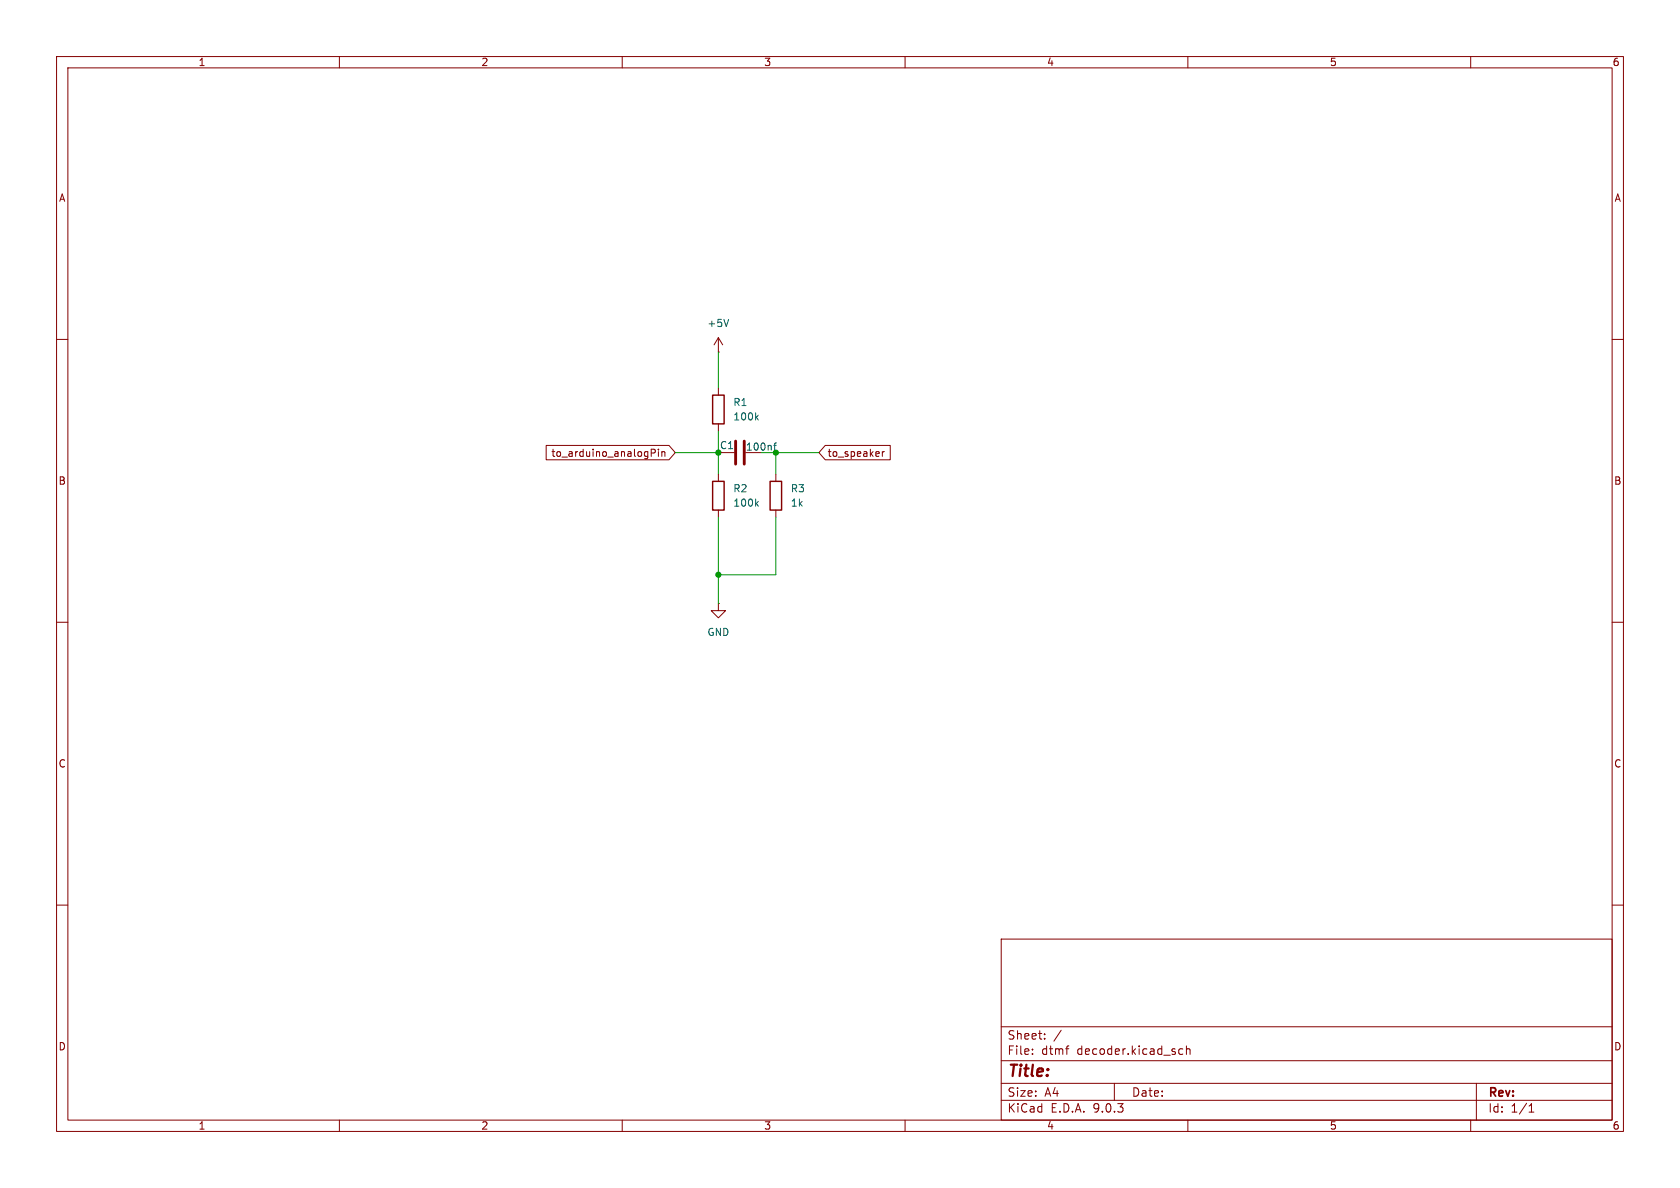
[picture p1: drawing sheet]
<svg xmlns="http://www.w3.org/2000/svg" width="297mm" height="210mm" viewBox="0 0 297 210" stroke-linecap="round" stroke-linejoin="round" font-family="sans-serif">
<g fill="none" stroke="#840000" stroke-width=".18">
<path d="M10 10h277v190h-277zM12 12h273v186h-273zM60 10v2M110 10v2M160 10v2M210 10v2M260 10v2M127 59.7v2.5M127 59.7l-.8 1.3M127 59.7l.8 1.3M10 60h2M96.6 78.7h21.7l1.1 1.3-1.1 1.3h-21.7z"/>
<path d="M116.4 79.4v.1M116.4 79.8v.9M117 80l.2-.2 .3 .1v.8M117 79.8v.9M127 62.2h.1M127 68.6v1.3M127 74.9v1.3M145.9 78.7h11.5v2.6h-11.5l-1.1-1.3zM156 79.8v.9M156.3 79.8l-.3 .3M285 60h2M115.1 80.1l.6-.1 .2-.2-.1-.3-.7-.1v1.3"/>
<path d="M127 80h2.8M127 83.8v1.3M127 90.2v1.2M137.2 83.8v1.3M137.2 90.2v1.2M10 110h2M127 106.7v1.3h1.3l-1.3 1.2-1.3-1.2h1.3M127 106.7h.1M285 110h2M10 160h2M177 166h108v32h-108zM285 160h2"/>
<path d="M60 198v2M110 198v2M160 198v2M177 194.5h108M177 191.5h108M177 187.5h108M177 181.5h108M182.5 186.3v.1M182.5 185.5v.1M184.7 183.6v.1M184.7 182.8v.1M187.6 182.1l-1.3 2"/>
<path d="M188.4 185.4h.6M188.8 184.9h.2M197 191.5v3M208.5 186.3l.2 .1 .4-.1M209.1 185.5l-.4-.1-.2 .1M209.7 185.5l.3-.1 .3 .1 .1 .9M209.7 184.9v1.5M210 198v2M260 198v2M261 191.5v6.5M270.3 196.6h.9M270.3 195.5l.4-.4v1.5"/>
</g>
<path d="M130 78v4M131.6 78v4" fill="none" stroke="#840000" stroke-width=".51"/>
<path d="M128.8 56.5l-.4 1.2M133.7 73.8l.4 .4M134.1 73.4l-.5 .5M136.8 78.7h.5M137.3 78.3l-.4 .2v1.1M133.7 89l.4 .5M134.1 88.6l-.5 .5" fill="none" stroke="#006464" stroke-width=".18"/>
<path d="M126 69.9h2v5h-2zM126 85.1h2v5.1h-2zM136.1 85.1h2.1v5.1h-2.1z" fill="none" stroke="#840000" stroke-width=".25"/>
<path d="M127 62.2v6.4M127 76.2v7.6M119.4 80h7.6M127 91.4v15.3M134.6 80h10.2M137.2 80v3.8M137.2 91.4v10.2h-10.2" fill="none" stroke="#009600" stroke-width=".18"/>
<g fill="#009600" stroke="#009600" stroke-width=".18">
<circle cx="127" cy="101.6" r=".46"/>
<circle cx="137.2" cy="80" r=".46"/>
<circle cx="127" cy="80" r=".46"/>
</g>
<text font-size="2.8" fill="#840000" x="178" y="190.9">Title:</text>
<g font-size="2.1" fill="#840000">
<text x="178" y="184">Sheet:</text>
<text x="178" y="186.7">File:</text>
<text x="184.1" y="186.7">dtmf</text>
<text x="190.5" y="186.7">decoder.kicad_sch</text>
<text x="178" y="196.9">KiCad</text>
<text x="178" y="194.1">Size:</text>
<text x="184.7" y="194.1">A4</text>
<text x="185.7" y="196.9">E.D.A.</text>
<text x="193.3" y="196.9">9.0.3</text>
<text x="200" y="194.1">Date:</text>
<text x="263" y="194.3">Rev:</text>
<text x="263" y="196.9">Id:</text>
<text x="267.1" y="196.9">1/1</text>
</g>
<g font-size="1.8" fill="#840000">
<text x="35" y="11.9">1</text>
<text x="85" y="11.9">2</text>
<text x="135" y="11.9">3</text>
<text x="185" y="11.9">4</text>
<text x="235" y="11.9">5</text>
<text x="285" y="11.9">6</text>
<text x="10.3" y="35.9">A</text>
<text x="285.3" y="35.9">A</text>
<text x="97.4" y="81">to_arduino_analogPin</text>
<text x="146.2" y="81">to_speaker</text>
<text x="10.3" y="85.9">B</text>
<text x="285.3" y="85.9">B</text>
<text x="10.3" y="135.9">C</text>
<text x="285.3" y="135.9">C</text>
<text x="10.3" y="185.9">D</text>
<text x="285.3" y="185.9">D</text>
<text x="35" y="199.9">1</text>
<text x="85" y="199.9">2</text>
<text x="135" y="199.9">3</text>
<text x="185" y="199.9">4</text>
<text x="235" y="199.9">5</text>
<text x="285" y="199.9">6</text>
</g>
<g font-size="1.8" fill="#006464">
<text x="125" y="58">+5V</text>
<text x="129.5" y="72">R1</text>
<text x="129.5" y="74.5">100k</text>
<text x="127.2" y="79.6">C1</text>
<text x="131.8" y="79.9">100nf</text>
<text x="129.5" y="87.2">R2</text>
<text x="129.5" y="89.8">100k</text>
<text x="139.7" y="87.2">R3</text>
<text x="139.7" y="89.8">1k</text>
<text x="125" y="112.6">GND</text>
</g>
</svg>
